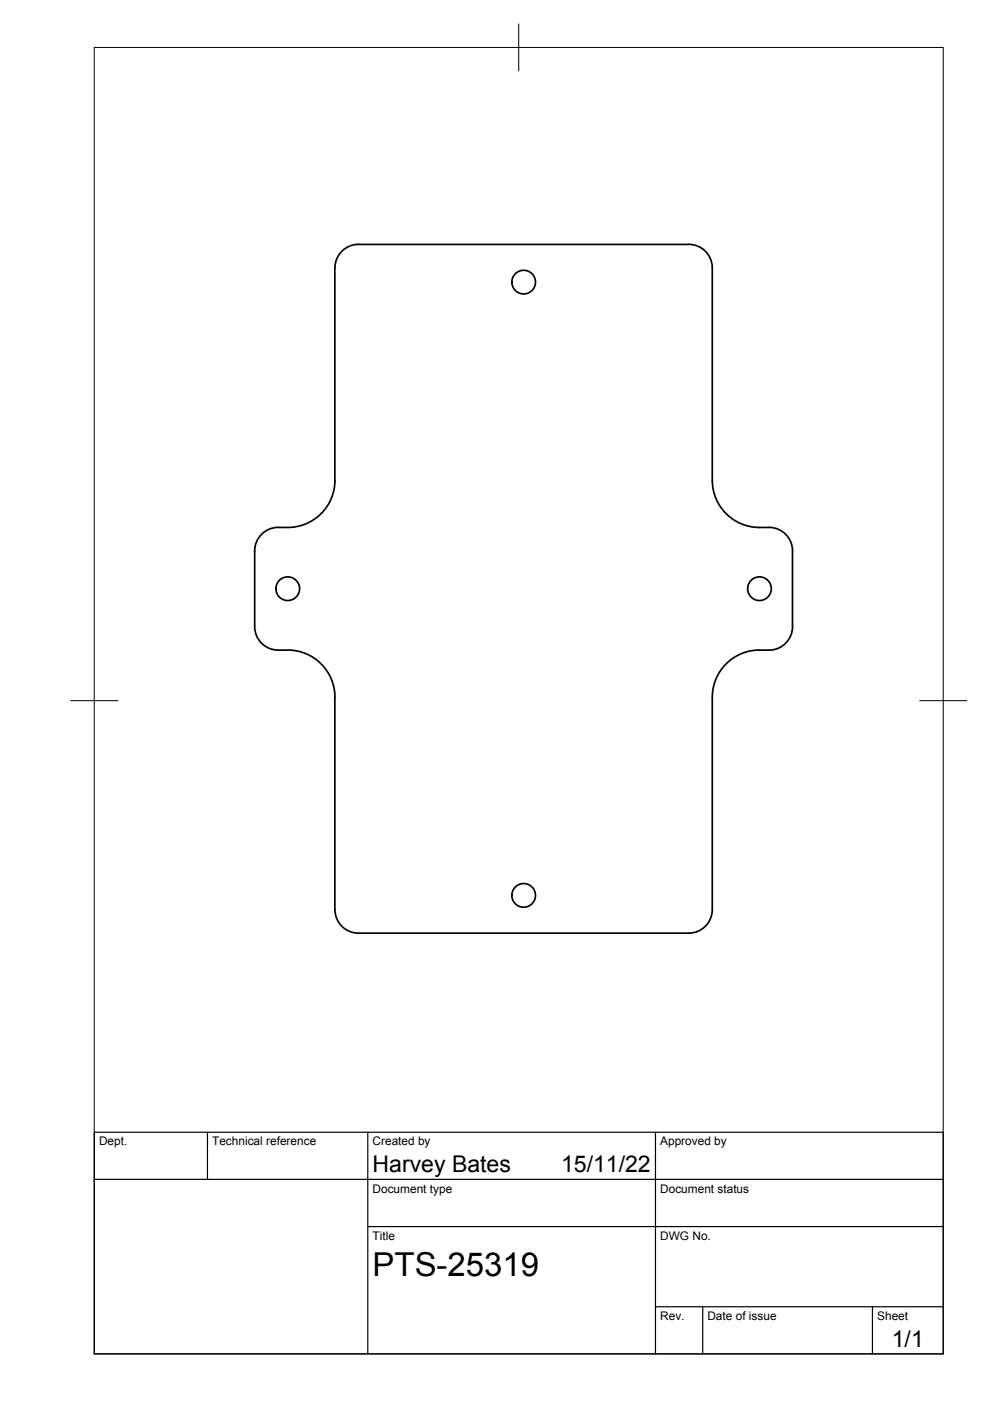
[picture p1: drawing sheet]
<svg xmlns="http://www.w3.org/2000/svg" width="210mm" height="297mm" viewBox="0 0 210 297" stroke-linecap="round" stroke-linejoin="round" font-family="sans-serif">
<!-- layer: Visible -->
<g fill="none" stroke="#000" stroke-width=".36">
<path d="M71 56.8v45M76 51.8h70M76 51.8a5 5 0 0 0-5 5M146 51.8a5 5 0 0 1 5 5v45a10 10 0 0 0 10 10h2M59 111.8a5 5 0 0 0-5 5v16a5 5 0 0 0 5 5h2M71 101.8a10 10 0 0 1-10 10h-2M163 111.8a5 5 0 0 1 5 5v16a5 5 0 0 1-5 5h-2M61 137.8a10 10 0 0 1 10 10M161 137.8a10 10 0 0 0-10 10v45a5 5 0 0 1-5 5.1h-70a5 5 0 0 1-5-5.1M71 147.8v45.1"/>
<circle cx="111" cy="59.8" r="2.51"/>
<circle cx="61" cy="124.8" r="2.51"/>
<circle cx="161" cy="124.8" r="2.51"/>
<circle cx="111" cy="189.8" r="2.51"/>
</g>
<!-- layer: BORDER -->
<path d="M20 10.1h180v276.9h-180zM110 5.1v10M15 148.6h10M195 148.6h10" fill="none" stroke="#000" stroke-width=".21"/>
<!-- layer: TITLEBLOCK -->
<path d="M20 240.1h180v46.9h-180zM20 250h180M44 240.1v9.9M78 240.1v46.9M139 240.1v46.9M78 260.1h122M139 277.1h61M149 277.1v9.9M185 277.1v9.9" fill="none" stroke="#000" stroke-width=".25"/>
<text font-size="7" x="79" y="270.6">PTS-25319</text>
<g font-size="4.9">
<text x="79" y="248.5">Harvey Bates</text>
<text x="119" y="248.5">15/11/22</text>
<text x="189.1" y="285.7">1/1</text>
</g>
<g font-size="2.5">
<text x="21" y="242.9">Dept.</text>
<text x="45" y="242.9">Technical reference</text>
<text x="79" y="242.9">Created by</text>
<text x="140" y="242.9">Approved by</text>
<text x="79" y="252.8">Document type</text>
<text x="140" y="252.8">Document status</text>
<text x="79" y="262.9">Title</text>
<text x="140" y="262.9">DWG No.</text>
<text x="140" y="279.9">Rev.</text>
<text x="150" y="279.9">Date of issue</text>
<text x="186" y="279.9">Sheet</text>
</g>
</svg>
